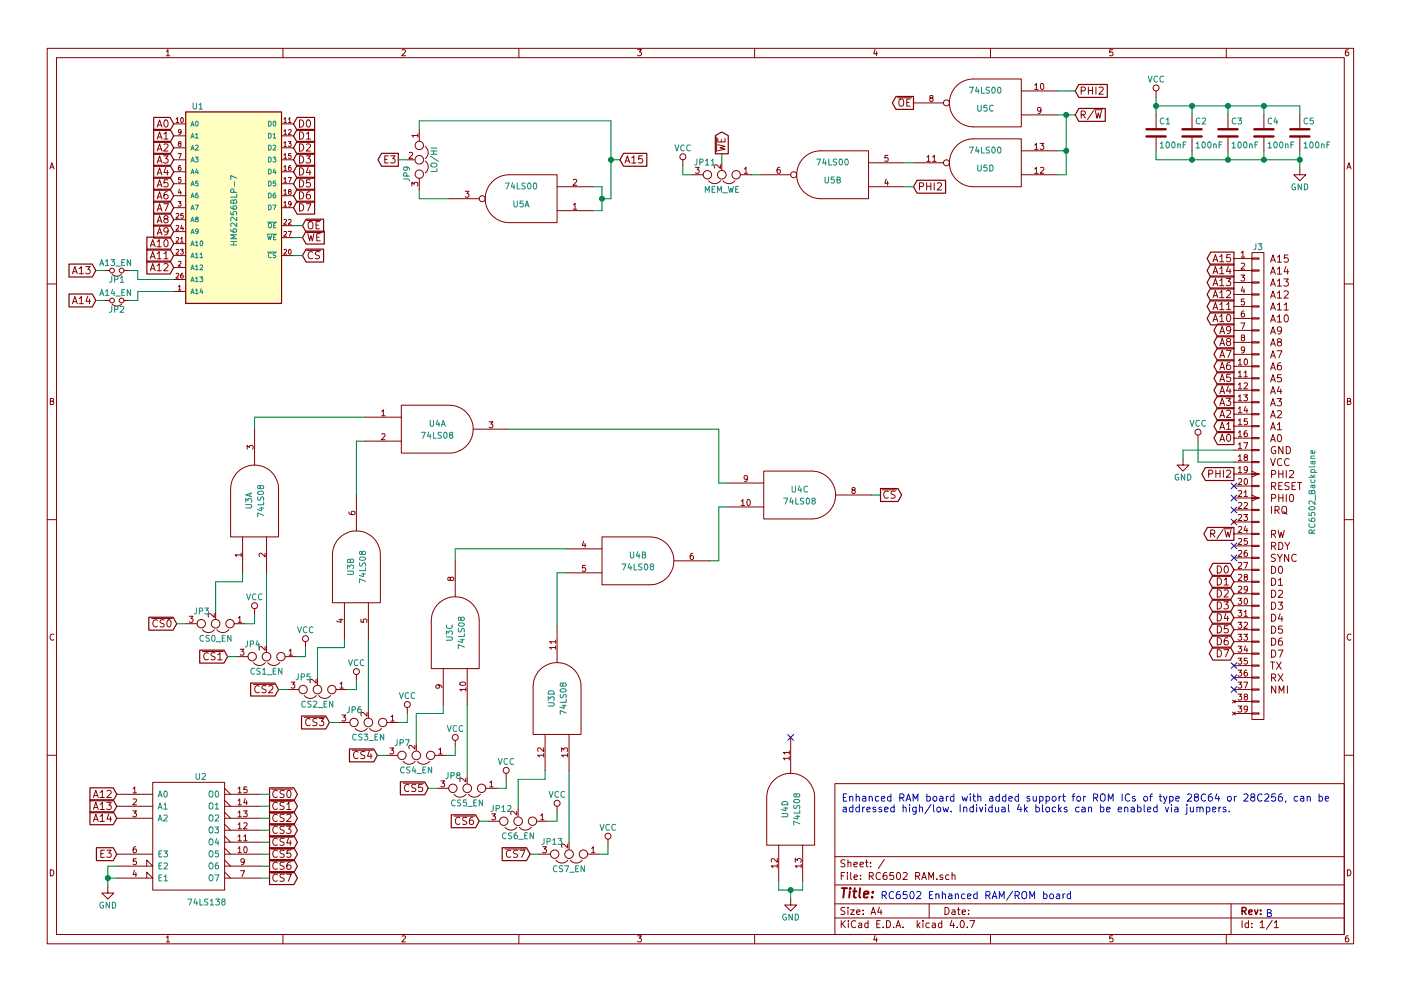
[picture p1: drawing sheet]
EESchema Schematic File Version 2
LIBS:power
LIBS:device
LIBS:transistors
LIBS:conn
LIBS:linear
LIBS:regul
LIBS:74xx
LIBS:cmos4000
LIBS:adc-dac
LIBS:memory
LIBS:xilinx
LIBS:microcontrollers
LIBS:dsp
LIBS:microchip
LIBS:analog_switches
LIBS:motorola
LIBS:texas
LIBS:intel
LIBS:audio
LIBS:interface
LIBS:digital-audio
LIBS:philips
LIBS:display
LIBS:cypress
LIBS:siliconi
LIBS:opto
LIBS:atmel
LIBS:contrib
LIBS:valves
LIBS:rc6502_backplane
LIBS:RC6502 RAM-cache
EELAYER 25 0
EELAYER END
$Descr A4 11693 8268
encoding utf-8
Sheet 1 1
Title ""
Date ""
Rev ""
Comp ""
Comment1 ""
Comment2 ""
Comment3 ""
Comment4 ""
$EndDescr
$Comp
L HM62256BLP-7 U1
U 1 1
P 1950 1775
F 0 "U1" H 1650 2675 50  0000 C CNN
F 1 "HM62256BLP-7" V 1950 1800 50  0000 C CNN
F 2 "Housings_DIP:DIP-28_W15.24mm_Socket" H 1950 1775 50  0001 C CIN
F 3 "" H 1950 1775 50  0001 C CNN
	1    1950 1775
	1    0    0    -1  
$EndComp
Text GLabel 10300 4450 0    60   Output ~ 0
R/~W
Text GLabel 10300 2150 0    60   Output ~ 0
A15
Text GLabel 10300 2250 0    60   Output ~ 0
A14
Text GLabel 10300 2350 0    60   Output ~ 0
A13
Text GLabel 10300 2450 0    60   Output ~ 0
A12
Text GLabel 10300 2550 0    60   Output ~ 0
A11
Text GLabel 10300 2650 0    60   Output ~ 0
A10
Text GLabel 10300 2750 0    60   Output ~ 0
A9
Text GLabel 10300 2850 0    60   Output ~ 0
A8
Text GLabel 10300 2950 0    60   Output ~ 0
A7
Text GLabel 10300 3050 0    60   Output ~ 0
A6
Text GLabel 10300 3150 0    60   Output ~ 0
A5
Text GLabel 10300 3250 0    60   Output ~ 0
A4
Text GLabel 10300 3350 0    60   Output ~ 0
A3
Text GLabel 10300 3450 0    60   Output ~ 0
A2
Text GLabel 10300 3550 0    60   Output ~ 0
A1
Text GLabel 10300 3650 0    60   Output ~ 0
A0
Text GLabel 10300 4750 0    60   BiDi ~ 0
D0
Text GLabel 10300 4850 0    60   BiDi ~ 0
D1
Text GLabel 10300 4950 0    60   BiDi ~ 0
D2
Text GLabel 10300 5050 0    60   BiDi ~ 0
D3
Text GLabel 10300 5150 0    60   BiDi ~ 0
D4
Text GLabel 10300 5250 0    60   BiDi ~ 0
D5
Text GLabel 10300 5350 0    60   BiDi ~ 0
D6
Text GLabel 10300 5450 0    60   BiDi ~ 0
D7
Text GLabel 2450 1025 2    60   Input ~ 0
D0
Text GLabel 2450 1125 2    60   Input ~ 0
D1
Text GLabel 2450 1225 2    60   Input ~ 0
D2
Text GLabel 2450 1325 2    60   Input ~ 0
D3
Text GLabel 2450 1425 2    60   Input ~ 0
D4
Text GLabel 2450 1525 2    60   Input ~ 0
D5
Text GLabel 2450 1625 2    60   Input ~ 0
D6
Text GLabel 2450 1725 2    60   Input ~ 0
D7
NoConn ~ 10300 5750
NoConn ~ 10300 4050
NoConn ~ 10300 4150
NoConn ~ 10300 4250
NoConn ~ 10300 4650
NoConn ~ 10300 5550
NoConn ~ 10300 5650
Text GLabel 800  2500 0    60   Input ~ 0
A14
Text GLabel 800  2250 0    60   Input ~ 0
A13
Text GLabel 1450 2225 0    60   Input ~ 0
A12
Text GLabel 1450 2125 0    60   Input ~ 0
A11
Text GLabel 1450 2025 0    60   Input ~ 0
A10
Text GLabel 1450 1925 0    60   Input ~ 0
A9
Text GLabel 1450 1825 0    60   Input ~ 0
A8
Text GLabel 1450 1725 0    60   Input ~ 0
A7
Text GLabel 1450 1625 0    60   Input ~ 0
A6
Text GLabel 1450 1525 0    60   Input ~ 0
A5
Text GLabel 1450 1425 0    60   Input ~ 0
A4
Text GLabel 1450 1325 0    60   Input ~ 0
A3
Text GLabel 1450 1225 0    60   Input ~ 0
A2
Text GLabel 1450 1125 0    60   Input ~ 0
A1
Text GLabel 1450 1025 0    60   Input ~ 0
A0
Text Notes 8950 7500 2    60   ~ 0
RC6502 Enhanced RAM/ROM board
Text Notes 10625 7650 2    60   ~ 0
B
Text GLabel 10300 3950 0    60   Output ~ 0
PHI2
NoConn ~ 10300 4350
NoConn ~ 10300 4550
$Comp
L C C2
U 1 1
P 9950 1100
F 0 "C2" H 9975 1200 50  0000 L CNN
F 1 "100nF" H 9975 1000 50  0000 L CNN
F 2 "Capacitors_THT:C_Disc_D4.7mm_W2.5mm_P5.00mm" H 9988 950 50  0001 C CNN
F 3 "" H 9950 1100 50  0001 C CNN
	1    9950 1100
	1    0    0    -1  
$EndComp
$Comp
L C C3
U 1 1
P 10250 1100
F 0 "C3" H 10275 1200 50  0000 L CNN
F 1 "100nF" H 10275 1000 50  0000 L CNN
F 2 "Capacitors_THT:C_Disc_D4.7mm_W2.5mm_P5.00mm" H 10288 950 50  0001 C CNN
F 3 "" H 10250 1100 50  0001 C CNN
	1    10250 1100
	1    0    0    -1  
$EndComp
$Comp
L 74LS138 U2
U 1 1
P 1575 6975
F 0 "U2" H 1675 7475 50  0000 C CNN
F 1 "74LS138" H 1725 6426 50  0000 C CNN
F 2 "Housings_DIP:DIP-16_W7.62mm_Socket" H 1575 6975 50  0001 C CNN
F 3 "" H 1575 6975 50  0001 C CNN
	1    1575 6975
	1    0    0    -1  
$EndComp
Text GLabel 975  6825 0    60   Input ~ 0
A14
Text GLabel 975  6725 0    60   Input ~ 0
A13
Text GLabel 975  6625 0    60   Input ~ 0
A12
$Comp
L RC6502_Backplane J3
U 1 1
P 10500 4050
F 0 "J3" H 10500 6050 50  0000 C CNN
F 1 "RC6502_Backplane" V 10950 4000 50  0000 C CNN
F 2 "Pin_Headers:Pin_Header_Angled_1x39_Pitch2.54mm" H 10500 4050 50  0001 C CNN
F 3 "" H 10500 4050 50  0001 C CNN
	1    10500 4050
	1    0    0    -1  
$EndComp
$Comp
L GND #PWR01
U 1 1
P 9875 3825
F 0 "#PWR01" H 9875 3575 50  0001 C CNN
F 1 "GND" H 9875 3675 50  0000 C CNN
F 2 "" H 9875 3825 50  0001 C CNN
F 3 "" H 9875 3825 50  0001 C CNN
	1    9875 3825
	1    0    0    -1  
$EndComp
Wire Wire Line
	9875 3825 9875 3750
Wire Wire Line
	9875 3750 10300 3750
$Comp
L VCC #PWR02
U 1 1
P 10000 3675
F 0 "#PWR02" H 10000 3525 50  0001 C CNN
F 1 "VCC" H 10000 3825 50  0000 C CNN
F 2 "" H 10000 3675 50  0001 C CNN
F 3 "" H 10000 3675 50  0001 C CNN
	1    10000 3675
	1    0    0    -1  
$EndComp
Wire Wire Line
	10000 3675 10000 3850
Wire Wire Line
	10000 3850 10300 3850
$Comp
L GND #PWR03
U 1 1
P 10850 1400
F 0 "#PWR03" H 10850 1150 50  0001 C CNN
F 1 "GND" H 10850 1250 50  0000 C CNN
F 2 "" H 10850 1400 50  0001 C CNN
F 3 "" H 10850 1400 50  0001 C CNN
	1    10850 1400
	1    0    0    -1  
$EndComp
$Comp
L VCC #PWR04
U 1 1
P 9650 800
F 0 "#PWR04" H 9650 650 50  0001 C CNN
F 1 "VCC" H 9650 950 50  0000 C CNN
F 2 "" H 9650 800 50  0001 C CNN
F 3 "" H 9650 800 50  0001 C CNN
	1    9650 800 
	1    0    0    -1  
$EndComp
$Comp
L GND #PWR05
U 1 1
P 900 7400
F 0 "#PWR05" H 900 7150 50  0001 C CNN
F 1 "GND" H 900 7250 50  0000 C CNN
F 2 "" H 900 7400 50  0001 C CNN
F 3 "" H 900 7400 50  0001 C CNN
	1    900  7400
	1    0    0    -1  
$EndComp
Wire Wire Line
	900  7225 900  7400
Wire Wire Line
	900  7325 975  7325
Text GLabel 975  7125 0    60   Input ~ 0
E3
Text GLabel 3325 1325 0    60   Output ~ 0
E3
Text GLabel 5175 1325 2    60   Input ~ 0
A15
Wire Wire Line
	900  7225 975  7225
Connection ~ 900  7325
$Comp
L 74LS00 U5
U 1 1
P 4350 1650
F 0 "U5" H 4350 1700 50  0000 C CNN
F 1 "74LS00" H 4350 1550 50  0000 C CNN
F 2 "Housings_DIP:DIP-14_W7.62mm_Socket" H 4350 1650 50  0001 C CNN
F 3 "" H 4350 1650 50  0001 C CNN
	1    4350 1650
	-1   0    0    1   
$EndComp
Wire Wire Line
	4950 1550 5025 1550
Wire Wire Line
	5025 1550 5025 1750
Wire Wire Line
	5025 1750 4950 1750
Wire Wire Line
	5100 1650 5025 1650
Connection ~ 5025 1650
$Comp
L 74LS00 U5
U 3 1
P 8225 850
F 0 "U5" H 8225 900 50  0000 C CNN
F 1 "74LS00" H 8225 750 50  0000 C CNN
F 2 "Housings_DIP:DIP-14_W7.62mm_Socket" H 8225 850 50  0001 C CNN
F 3 "" H 8225 850 50  0001 C CNN
	3    8225 850 
	-1   0    0    1   
$EndComp
Text GLabel 8975 950  2    60   Input ~ 0
R/~W
$Comp
L 74LS00 U5
U 4 1
P 8225 1350
F 0 "U5" H 8225 1400 50  0000 C CNN
F 1 "74LS00" H 8225 1250 50  0000 C CNN
F 2 "Housings_DIP:DIP-14_W7.62mm_Socket" H 8225 1350 50  0001 C CNN
F 3 "" H 8225 1350 50  0001 C CNN
	4    8225 1350
	-1   0    0    1   
$EndComp
$Comp
L 74LS00 U5
U 2 1
P 6950 1450
F 0 "U5" H 6950 1500 50  0000 C CNN
F 1 "74LS00" H 6950 1350 50  0000 C CNN
F 2 "Housings_DIP:DIP-14_W7.62mm_Socket" H 6950 1450 50  0001 C CNN
F 3 "" H 6950 1450 50  0001 C CNN
	2    6950 1450
	-1   0    0    1   
$EndComp
Text GLabel 8975 750  2    60   Input ~ 0
PHI2
Wire Wire Line
	8825 950  8975 950 
Wire Wire Line
	8900 950  8900 1450
Wire Wire Line
	8900 1450 8825 1450
Connection ~ 8900 950 
Wire Wire Line
	8825 1250 8900 1250
Connection ~ 8900 1250
Wire Wire Line
	8975 750  8825 750 
Text GLabel 7625 850  0    60   Output ~ 0
~OE
Wire Wire Line
	7550 1350 7625 1350
Text GLabel 7625 1550 2    60   Input ~ 0
PHI2
Wire Wire Line
	7550 1550 7625 1550
Text GLabel 6025 1275 1    60   Output ~ 0
~WE
Wire Wire Line
	6275 1450 6350 1450
$Comp
L Jumper_NC_Dual JP11
U 1 1
P 6025 1450
F 0 "JP11" H 6075 1350 50  0000 L CNN
F 1 "MEM_WE" H 6025 1550 50  0000 C BNN
F 2 "Pin_Headers:Pin_Header_Straight_1x03_Pitch2.54mm" H 6025 1450 50  0001 C CNN
F 3 "" H 6025 1450 50  0001 C CNN
	1    6025 1450
	-1   0    0    1   
$EndComp
Wire Wire Line
	6025 1275 6025 1350
$Comp
L VCC #PWR06
U 1 1
P 5700 1375
F 0 "#PWR06" H 5700 1225 50  0001 C CNN
F 1 "VCC" H 5700 1525 50  0000 C CNN
F 2 "" H 5700 1375 50  0001 C CNN
F 3 "" H 5700 1375 50  0001 C CNN
	1    5700 1375
	1    0    0    -1  
$EndComp
Wire Wire Line
	5700 1375 5700 1450
Wire Wire Line
	5700 1450 5775 1450
Text GLabel 2525 1875 2    60   Input ~ 0
~OE
Wire Wire Line
	2525 1875 2450 1875
Text GLabel 2525 1975 2    60   Input ~ 0
~WE
Wire Wire Line
	2525 1975 2450 1975
Text GLabel 2525 2125 2    60   Input ~ 0
~CS
Wire Wire Line
	2450 2125 2525 2125
$Comp
L Jumper_NC_Small JP1
U 1 1
P 975 2250
F 0 "JP1" H 975 2330 50  0000 C CNN
F 1 "A13_EN" H 985 2190 50  0000 C CNN
F 2 "Pin_Headers:Pin_Header_Straight_1x02_Pitch2.54mm" H 975 2250 50  0001 C CNN
F 3 "" H 975 2250 50  0001 C CNN
	1    975  2250
	-1   0    0    1   
$EndComp
$Comp
L Jumper_NC_Small JP2
U 1 1
P 975 2500
F 0 "JP2" H 975 2580 50  0000 C CNN
F 1 "A14_EN" H 985 2440 50  0000 C CNN
F 2 "Pin_Headers:Pin_Header_Straight_1x02_Pitch2.54mm" H 975 2500 50  0001 C CNN
F 3 "" H 975 2500 50  0001 C CNN
	1    975  2500
	-1   0    0    1   
$EndComp
Wire Wire Line
	1150 2425 1450 2425
Wire Wire Line
	1150 2325 1450 2325
Wire Wire Line
	800  2250 875  2250
Wire Wire Line
	800  2500 875  2500
Wire Wire Line
	1150 2250 1150 2325
Wire Wire Line
	1150 2425 1150 2500
Wire Wire Line
	1150 2250 1075 2250
Wire Wire Line
	1150 2500 1075 2500
$Comp
L Jumper_NC_Dual JP3
U 1 1
P 1800 5200
F 0 "JP3" H 1850 5100 50  0000 L CNN
F 1 "CS0_EN" H 1800 5300 50  0000 C BNN
F 2 "Pin_Headers:Pin_Header_Straight_1x03_Pitch2.54mm" H 1800 5200 50  0001 C CNN
F 3 "" H 1800 5200 50  0001 C CNN
	1    1800 5200
	-1   0    0    1   
$EndComp
Text GLabel 2250 6625 2    60   Output ~ 0
~CS0
Text GLabel 2250 6725 2    60   Output ~ 0
~CS1
Text GLabel 2250 6825 2    60   Output ~ 0
~CS2
Text GLabel 2250 6925 2    60   Output ~ 0
~CS3
Text GLabel 2250 7025 2    60   Output ~ 0
~CS4
Text GLabel 2250 7125 2    60   Output ~ 0
~CS5
Text GLabel 2250 7225 2    60   Output ~ 0
~CS6
Text GLabel 2250 7325 2    60   Output ~ 0
~CS7
Wire Wire Line
	2175 6625 2250 6625
Wire Wire Line
	2175 6725 2250 6725
Wire Wire Line
	2175 6825 2250 6825
Wire Wire Line
	2175 6925 2250 6925
Wire Wire Line
	2175 7025 2250 7025
Wire Wire Line
	2175 7125 2250 7125
Wire Wire Line
	2175 7225 2250 7225
Wire Wire Line
	2175 7325 2250 7325
Text GLabel 1475 5200 0    60   Input ~ 0
~CS0
Wire Wire Line
	1550 5200 1475 5200
$Comp
L VCC #PWR07
U 1 1
P 2125 5125
F 0 "#PWR07" H 2125 4975 50  0001 C CNN
F 1 "VCC" H 2125 5275 50  0000 C CNN
F 2 "" H 2125 5125 50  0001 C CNN
F 3 "" H 2125 5125 50  0001 C CNN
	1    2125 5125
	1    0    0    -1  
$EndComp
Wire Wire Line
	2125 5200 2050 5200
Wire Wire Line
	2125 5125 2125 5200
Wire Wire Line
	1800 5100 1800 4850
Wire Wire Line
	1800 4850 2025 4850
Wire Wire Line
	2025 4850 2025 4775
$Comp
L Jumper_NC_Dual JP4
U 1 1
P 2225 5475
F 0 "JP4" H 2275 5375 50  0000 L CNN
F 1 "CS1_EN" H 2225 5575 50  0000 C BNN
F 2 "Pin_Headers:Pin_Header_Straight_1x03_Pitch2.54mm" H 2225 5475 50  0001 C CNN
F 3 "" H 2225 5475 50  0001 C CNN
	1    2225 5475
	-1   0    0    1   
$EndComp
Text GLabel 1900 5475 0    60   Input ~ 0
~CS1
Wire Wire Line
	1975 5475 1900 5475
$Comp
L VCC #PWR08
U 1 1
P 2550 5400
F 0 "#PWR08" H 2550 5250 50  0001 C CNN
F 1 "VCC" H 2550 5550 50  0000 C CNN
F 2 "" H 2550 5400 50  0001 C CNN
F 3 "" H 2550 5400 50  0001 C CNN
	1    2550 5400
	1    0    0    -1  
$EndComp
Wire Wire Line
	2550 5475 2475 5475
Wire Wire Line
	2550 5400 2550 5475
Wire Wire Line
	2225 4775 2225 5375
$Comp
L Jumper_NC_Dual JP5
U 1 1
P 2650 5750
F 0 "JP5" H 2700 5650 50  0000 L CNN
F 1 "CS2_EN" H 2650 5850 50  0000 C BNN
F 2 "Pin_Headers:Pin_Header_Straight_1x03_Pitch2.54mm" H 2650 5750 50  0001 C CNN
F 3 "" H 2650 5750 50  0001 C CNN
	1    2650 5750
	-1   0    0    1   
$EndComp
Text GLabel 2325 5750 0    60   Input ~ 0
~CS2
Wire Wire Line
	2400 5750 2325 5750
$Comp
L VCC #PWR09
U 1 1
P 2975 5675
F 0 "#PWR09" H 2975 5525 50  0001 C CNN
F 1 "VCC" H 2975 5825 50  0000 C CNN
F 2 "" H 2975 5675 50  0001 C CNN
F 3 "" H 2975 5675 50  0001 C CNN
	1    2975 5675
	1    0    0    -1  
$EndComp
Wire Wire Line
	2975 5750 2900 5750
Wire Wire Line
	2975 5675 2975 5750
Wire Wire Line
	2650 5650 2650 5400
Wire Wire Line
	2875 5400 2875 5325
$Comp
L Jumper_NC_Dual JP6
U 1 1
P 3075 6025
F 0 "JP6" H 3125 5925 50  0000 L CNN
F 1 "CS3_EN" H 3075 6125 50  0000 C BNN
F 2 "Pin_Headers:Pin_Header_Straight_1x03_Pitch2.54mm" H 3075 6025 50  0001 C CNN
F 3 "" H 3075 6025 50  0001 C CNN
	1    3075 6025
	-1   0    0    1   
$EndComp
Text GLabel 2750 6025 0    60   Input ~ 0
~CS3
Wire Wire Line
	2825 6025 2750 6025
$Comp
L VCC #PWR010
U 1 1
P 3400 5950
F 0 "#PWR010" H 3400 5800 50  0001 C CNN
F 1 "VCC" H 3400 6100 50  0000 C CNN
F 2 "" H 3400 5950 50  0001 C CNN
F 3 "" H 3400 5950 50  0001 C CNN
	1    3400 5950
	1    0    0    -1  
$EndComp
Wire Wire Line
	3400 6025 3325 6025
Wire Wire Line
	3400 5950 3400 6025
Wire Wire Line
	3075 5325 3075 5925
Wire Wire Line
	2650 5400 2875 5400
$Comp
L Jumper_NC_Dual JP7
U 1 1
P 3475 6300
F 0 "JP7" H 3525 6200 50  0000 L CNN
F 1 "CS4_EN" H 3475 6400 50  0000 C BNN
F 2 "Pin_Headers:Pin_Header_Straight_1x03_Pitch2.54mm" H 3475 6300 50  0001 C CNN
F 3 "" H 3475 6300 50  0001 C CNN
	1    3475 6300
	-1   0    0    1   
$EndComp
Text GLabel 3150 6300 0    60   Input ~ 0
~CS4
Wire Wire Line
	3225 6300 3150 6300
$Comp
L VCC #PWR011
U 1 1
P 3800 6225
F 0 "#PWR011" H 3800 6075 50  0001 C CNN
F 1 "VCC" H 3800 6375 50  0000 C CNN
F 2 "" H 3800 6225 50  0001 C CNN
F 3 "" H 3800 6225 50  0001 C CNN
	1    3800 6225
	1    0    0    -1  
$EndComp
Wire Wire Line
	3800 6300 3725 6300
Wire Wire Line
	3800 6225 3800 6300
Wire Wire Line
	3475 6200 3475 5950
Wire Wire Line
	3475 5950 3700 5950
Wire Wire Line
	3700 5950 3700 5875
$Comp
L Jumper_NC_Dual JP8
U 1 1
P 3900 6575
F 0 "JP8" H 3950 6475 50  0000 L CNN
F 1 "CS5_EN" H 3900 6675 50  0000 C BNN
F 2 "Pin_Headers:Pin_Header_Straight_1x03_Pitch2.54mm" H 3900 6575 50  0001 C CNN
F 3 "" H 3900 6575 50  0001 C CNN
	1    3900 6575
	-1   0    0    1   
$EndComp
Text GLabel 3575 6575 0    60   Input ~ 0
~CS5
Wire Wire Line
	3650 6575 3575 6575
$Comp
L VCC #PWR012
U 1 1
P 4225 6500
F 0 "#PWR012" H 4225 6350 50  0001 C CNN
F 1 "VCC" H 4225 6650 50  0000 C CNN
F 2 "" H 4225 6500 50  0001 C CNN
F 3 "" H 4225 6500 50  0001 C CNN
	1    4225 6500
	1    0    0    -1  
$EndComp
Wire Wire Line
	4225 6575 4150 6575
Wire Wire Line
	4225 6500 4225 6575
Wire Wire Line
	3900 5875 3900 6475
$Comp
L Jumper_NC_Dual JP12
U 1 1
P 4325 6850
F 0 "JP12" H 4375 6750 50  0000 L CNN
F 1 "CS6_EN" H 4325 6950 50  0000 C BNN
F 2 "Pin_Headers:Pin_Header_Straight_1x03_Pitch2.54mm" H 4325 6850 50  0001 C CNN
F 3 "" H 4325 6850 50  0001 C CNN
	1    4325 6850
	-1   0    0    1   
$EndComp
Text GLabel 4000 6850 0    60   Input ~ 0
~CS6
Wire Wire Line
	4075 6850 4000 6850
$Comp
L VCC #PWR013
U 1 1
P 4650 6775
F 0 "#PWR013" H 4650 6625 50  0001 C CNN
F 1 "VCC" H 4650 6925 50  0000 C CNN
F 2 "" H 4650 6775 50  0001 C CNN
F 3 "" H 4650 6775 50  0001 C CNN
	1    4650 6775
	1    0    0    -1  
$EndComp
Wire Wire Line
	4650 6850 4575 6850
Wire Wire Line
	4650 6775 4650 6850
Wire Wire Line
	4325 6750 4325 6500
Wire Wire Line
	4550 6500 4550 6425
$Comp
L Jumper_NC_Dual JP13
U 1 1
P 4750 7125
F 0 "JP13" H 4800 7025 50  0000 L CNN
F 1 "CS7_EN" H 4750 7225 50  0000 C BNN
F 2 "Pin_Headers:Pin_Header_Straight_1x03_Pitch2.54mm" H 4750 7125 50  0001 C CNN
F 3 "" H 4750 7125 50  0001 C CNN
	1    4750 7125
	-1   0    0    1   
$EndComp
Text GLabel 4425 7125 0    60   Input ~ 0
~CS7
Wire Wire Line
	4500 7125 4425 7125
$Comp
L VCC #PWR014
U 1 1
P 5075 7050
F 0 "#PWR014" H 5075 6900 50  0001 C CNN
F 1 "VCC" H 5075 7200 50  0000 C CNN
F 2 "" H 5075 7050 50  0001 C CNN
F 3 "" H 5075 7050 50  0001 C CNN
	1    5075 7050
	1    0    0    -1  
$EndComp
Wire Wire Line
	5075 7125 5000 7125
Wire Wire Line
	5075 7050 5075 7125
Wire Wire Line
	4750 6425 4750 7025
Wire Wire Line
	4325 6500 4550 6500
Wire Wire Line
	2125 3475 2125 3575
Wire Wire Line
	2975 3675 2975 4125
Wire Wire Line
	2975 3675 3050 3675
Wire Wire Line
	3050 3475 2125 3475
Wire Wire Line
	3800 4575 3800 4675
Wire Wire Line
	4725 4575 3800 4575
Wire Wire Line
	4650 5225 4650 4775
Wire Wire Line
	4650 4775 4725 4775
Wire Wire Line
	5925 4675 6000 4675
Wire Wire Line
	6000 4675 6000 4225
Wire Wire Line
	6000 4225 6075 4225
Wire Wire Line
	4250 3575 6000 3575
Wire Wire Line
	6000 3575 6000 4025
Wire Wire Line
	6000 4025 6075 4025
Text GLabel 7350 4125 2    60   Output ~ 0
~CS
Wire Wire Line
	7275 4125 7350 4125
$Comp
L C C1
U 1 1
P 9650 1100
F 0 "C1" H 9675 1200 50  0000 L CNN
F 1 "100nF" H 9675 1000 50  0000 L CNN
F 2 "Capacitors_THT:C_Disc_D4.7mm_W2.5mm_P5.00mm" H 9688 950 50  0001 C CNN
F 3 "" H 9650 1100 50  0001 C CNN
	1    9650 1100
	1    0    0    -1  
$EndComp
$Comp
L C C4
U 1 1
P 10550 1100
F 0 "C4" H 10575 1200 50  0000 L CNN
F 1 "100nF" H 10575 1000 50  0000 L CNN
F 2 "Capacitors_THT:C_Disc_D4.7mm_W2.5mm_P5.00mm" H 10588 950 50  0001 C CNN
F 3 "" H 10550 1100 50  0001 C CNN
	1    10550 1100
	1    0    0    -1  
$EndComp
Wire Wire Line
	9650 1250 9650 1325
Wire Wire Line
	9650 1325 10850 1325
Wire Wire Line
	9950 1325 9950 1250
Wire Wire Line
	10250 1325 10250 1250
Connection ~ 9950 1325
Connection ~ 10250 1325
Wire Wire Line
	9650 800  9650 950 
Wire Wire Line
	9650 875  10850 875 
Wire Wire Line
	9950 875  9950 950 
Wire Wire Line
	10250 875  10250 950 
Connection ~ 9950 875 
Wire Wire Line
	10550 875  10550 950 
Connection ~ 10250 875 
Connection ~ 9650 875 
$Comp
L GND #PWR015
U 1 1
P 6600 7500
F 0 "#PWR015" H 6600 7250 50  0001 C CNN
F 1 "GND" H 6600 7350 50  0000 C CNN
F 2 "" H 6600 7500 50  0001 C CNN
F 3 "" H 6600 7500 50  0001 C CNN
	1    6600 7500
	1    0    0    -1  
$EndComp
Wire Wire Line
	6500 7350 6500 7425
Wire Wire Line
	6500 7425 6700 7425
Wire Wire Line
	6700 7425 6700 7350
Wire Wire Line
	6600 7500 6600 7425
Connection ~ 6600 7425
NoConn ~ 6600 6150
$Comp
L C C5
U 1 1
P 10850 1100
F 0 "C5" H 10875 1200 50  0000 L CNN
F 1 "100nF" H 10875 1000 50  0000 L CNN
F 2 "Capacitors_THT:C_Disc_D4.7mm_W2.5mm_P5.00mm" H 10888 950 50  0001 C CNN
F 3 "" H 10850 1100 50  0001 C CNN
	1    10850 1100
	1    0    0    -1  
$EndComp
Wire Wire Line
	10850 875  10850 950 
Connection ~ 10550 875 
Wire Wire Line
	10850 1250 10850 1400
Wire Wire Line
	10550 1250 10550 1325
Connection ~ 10550 1325
Connection ~ 10850 1325
$Comp
L Jumper_NC_Dual JP9
U 1 1
P 3500 1325
F 0 "JP9" H 3550 1225 50  0000 L CNN
F 1 "LO/HI" H 3500 1425 50  0000 C BNN
F 2 "Pin_Headers:Pin_Header_Straight_1x03_Pitch2.54mm" H 3500 1325 50  0001 C CNN
F 3 "" H 3500 1325 50  0001 C CNN
	1    3500 1325
	0    1    1    0   
$EndComp
Wire Wire Line
	3325 1325 3400 1325
Wire Wire Line
	5100 1000 3500 1000
Wire Wire Line
	3500 1000 3500 1075
Wire Wire Line
	3500 1575 3500 1650
Wire Wire Line
	3500 1650 3750 1650
Wire Wire Line
	5100 1000 5100 1650
Wire Wire Line
	5100 1325 5175 1325
Connection ~ 5100 1325
Text Notes 7025 6775 0    60   ~ 0
Enhanced RAM board with added support for ROM ICs of type 28C64 or 28C256, can be\naddressed high/low. Individual 4k blocks can be enabled via jumpers.
$Comp
L 74LS08 U3
U 1 1
P 2125 4175
F 0 "U3" H 2125 4225 50  0000 C CNN
F 1 "74LS08" H 2125 4125 50  0000 C CNN
F 2 "Housings_DIP:DIP-14_W7.62mm_Socket" H 2125 4175 50  0001 C CNN
F 3 "" H 2125 4175 50  0001 C CNN
	1    2125 4175
	0    -1   -1   0   
$EndComp
$Comp
L 74LS08 U3
U 2 1
P 2975 4725
F 0 "U3" H 2975 4775 50  0000 C CNN
F 1 "74LS08" H 2975 4675 50  0000 C CNN
F 2 "Housings_DIP:DIP-14_W7.62mm_Socket" H 2975 4725 50  0001 C CNN
F 3 "" H 2975 4725 50  0001 C CNN
	2    2975 4725
	0    -1   -1   0   
$EndComp
$Comp
L 74LS08 U3
U 3 1
P 3800 5275
F 0 "U3" H 3800 5325 50  0000 C CNN
F 1 "74LS08" H 3800 5225 50  0000 C CNN
F 2 "Housings_DIP:DIP-14_W7.62mm_Socket" H 3800 5275 50  0001 C CNN
F 3 "" H 3800 5275 50  0001 C CNN
	3    3800 5275
	0    -1   -1   0   
$EndComp
$Comp
L 74LS08 U3
U 4 1
P 4650 5825
F 0 "U3" H 4650 5875 50  0000 C CNN
F 1 "74LS08" H 4650 5775 50  0000 C CNN
F 2 "Housings_DIP:DIP-14_W7.62mm_Socket" H 4650 5825 50  0001 C CNN
F 3 "" H 4650 5825 50  0001 C CNN
	4    4650 5825
	0    -1   -1   0   
$EndComp
$Comp
L 74LS08 U4
U 1 1
P 3650 3575
F 0 "U4" H 3650 3625 50  0000 C CNN
F 1 "74LS08" H 3650 3525 50  0000 C CNN
F 2 "Housings_DIP:DIP-14_W7.62mm_Socket" H 3650 3575 50  0001 C CNN
F 3 "" H 3650 3575 50  0001 C CNN
	1    3650 3575
	1    0    0    -1  
$EndComp
$Comp
L 74LS08 U4
U 2 1
P 5325 4675
F 0 "U4" H 5325 4725 50  0000 C CNN
F 1 "74LS08" H 5325 4625 50  0000 C CNN
F 2 "Housings_DIP:DIP-14_W7.62mm_Socket" H 5325 4675 50  0001 C CNN
F 3 "" H 5325 4675 50  0001 C CNN
	2    5325 4675
	1    0    0    -1  
$EndComp
$Comp
L 74LS08 U4
U 3 1
P 6675 4125
F 0 "U4" H 6675 4175 50  0000 C CNN
F 1 "74LS08" H 6675 4075 50  0000 C CNN
F 2 "Housings_DIP:DIP-14_W7.62mm_Socket" H 6675 4125 50  0001 C CNN
F 3 "" H 6675 4125 50  0001 C CNN
	3    6675 4125
	1    0    0    -1  
$EndComp
$Comp
L 74LS08 U4
U 4 1
P 6600 6750
F 0 "U4" H 6600 6800 50  0000 C CNN
F 1 "74LS08" H 6600 6700 50  0000 C CNN
F 2 "Housings_DIP:DIP-14_W7.62mm_Socket" H 6600 6750 50  0001 C CNN
F 3 "" H 6600 6750 50  0001 C CNN
	4    6600 6750
	0    -1   -1   0   
$EndComp
$EndSCHEMATC
